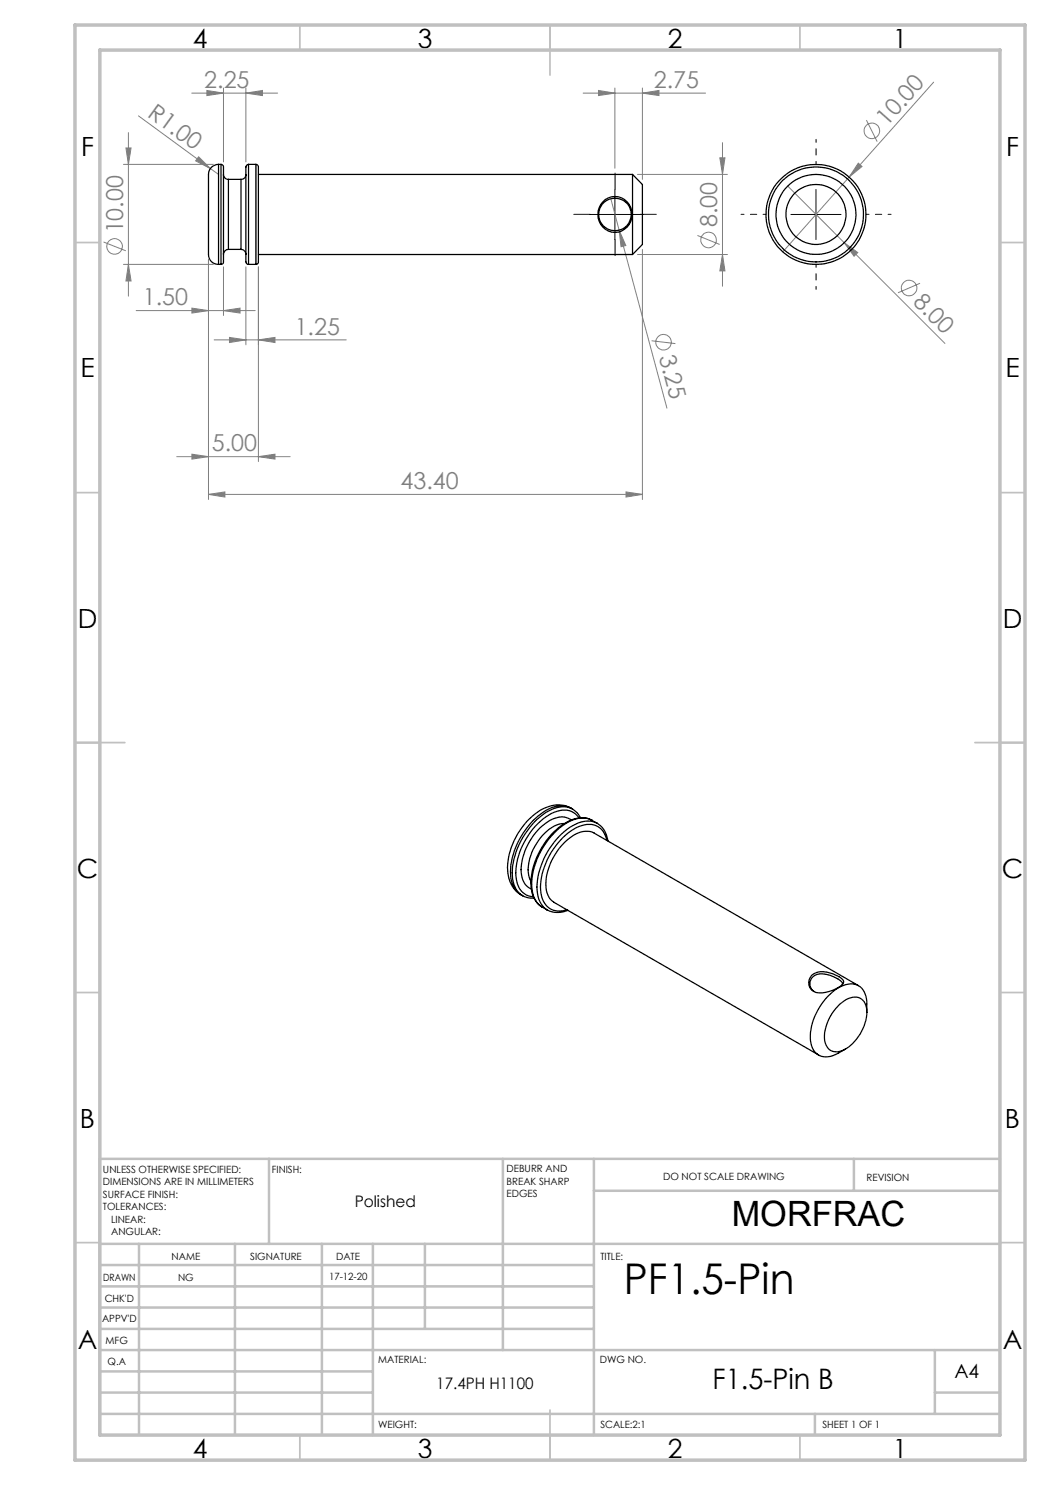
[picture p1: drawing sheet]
<svg xmlns="http://www.w3.org/2000/svg" width="210mm" height="297mm" viewBox="0 0 210 297" stroke-linecap="round" stroke-linejoin="round" font-family="sans-serif">
<g fill="none" stroke="#808080" stroke-width=".2">
<path d="M38.3 18.6h17.2M41.4 18.1l3.3 .5-3.3 .5zM44.7 17.6v14.8M49.2 18.6l3.3-.5v1zM49.2 17.6v14.8M116.6 18.6h24.5M119.7 18.1l3.3 .5-3.3 .5zM123 17.6v16.1M128.5 18.6l3.3-.5v1zM128.5 17.6v18.3M186.7 16.4l-16.9 19M24.7 32.9h18"/>
<path d="M25.2 29.6h1l-.5 3.3zM25.7 26.5v32.7M27.7 23.2l14.4 10.5M39.7 31.4l2.4 2.3-3-1.5zM42.1 33.7l1.6 1.2M122.2 39.8l1.6 6.2M127.5 34.9h18M144 31.6h1l-.5 3.3zM144.5 28.5v28.8M157.6 37.2l11.2 11.3M169.8 35.4l-13.2 15M171.7 32.6l.7 .7-2.6 2.1z"/>
<path d="M173.3 24l2.1 4.3M20.7 48.4l4.5 1.8M24.7 52.9h18M25.7 52.9l.5 3.3h-1zM41.7 51.9v48M44.7 53.4v9.7M49.2 53.4v15.6M51.7 53.4v38.9M123.8 46l1.4 3.1-1 .3zM123.8 46l9.6 35.6M127.5 50.9h18M128.5 49.9v50"/>
<path d="M139.5 47.1l4.4 1.8M144.5 50.9l.5 3.3h-1zM168.8 48.5l2.8 2-.8 .8zM168.8 48.5l20.2 20.2M184 56.7l-4.4 1.9M27.2 62.1h23.8M38.4 61.6l3.3 .5-3.3 .5zM42.8 68h26.5M44.7 62.1l3.3-.5v1zM45.9 67.5l3.3 .5-3.3 .5zM51.7 68l3.3-.5v1zM130.3 68.2l4.8 .5"/>
<path d="M35.3 91.3h22.7M38.4 90.8l3.3 .5-3.3 .5zM41.7 98.9l3.3-.5v1zM41.7 98.9h86.8M51.7 91.3l3.3-.5v1zM125.2 98.4l3.3 .5-3.3 .5z"/>
<circle cx="174.4" cy="26.2" r="1.56"/>
<circle cx="22.9" cy="49.3" r="1.55"/>
<circle cx="141.7" cy="48" r="1.56"/>
<circle cx="181.8" cy="57.6" r="1.55"/>
<circle cx="132.7" cy="68.4" r="1.56"/>
</g>
<path d="M123 37.9v-3.3M118 42.9h-3.2M123 47.9v3.2M128 42.9h3.3" fill="none" stroke="#000" stroke-width=".2" stroke-dasharray="15.2 1.3 1.3 1.3"/>
<path d="M163.2 32.9v-5M153.2 42.9h-5M163.2 52.9v5M173.2 42.9h5" fill="none" stroke="#000" stroke-width=".2" stroke-dasharray="15.2 1.3 1.3 1.3" stroke-dashoffset="14.6"/>
<path d="M123 37.9v10M163.2 37.9v10M118 42.9h10M158.2 42.9h10" fill="none" stroke="#000" stroke-width=".2"/>
<g fill="none" stroke="#c0c0c0" stroke-width=".35">
<path d="M60 5v5M110 5v10M160 5v5M15 48.5h5M200 48.5h5M15 98.5h5M200 98.5h5M15 148.5h10M195 148.5h10M15 198.5h5M200 198.5h5M15 248.5h5"/>
<path d="M200 248.5h5M60 287v5M110 282v10M160 287v5"/>
</g>
<g fill="none" stroke="#c0c0c0" stroke-width=".5">
<path d="M53.8 231.8v17M100.6 231.8v38.2M118.8 231.8v55.2M118.8 238.2h81.2M170.8 231.8v6.4M200 231.8h-180v55.2M20 248.8h180M20 257.3h98.8M20 253h98.8M27.8 248.8v38.2M47 248.8v38.2M64.4 248.8v38.2"/>
<path d="M74.6 248.8v38.2M85 248.8v17M20 265.8h98.8M20 261.5h98.8M20 278.5h54.6M20 274.3h54.6M20 270h180M187 278.5h13M187 270v12.8M20 282.8h180M163 282.8v4.2"/>
</g>
<path d="M15 5h190v287h-190zM20 10h180v277h-180z" fill="none" stroke="#c0c0c0" stroke-width=".7"/>
<g fill="#808080">
<path d="M39.7 31.4l2.4 2.3-3-1.5z"/>
<path d="M171.7 32.6l.7 .7-2.6 2.1z"/>
<path d="M123.8 46l1.4 3.1-1 .3z"/>
<path d="M168.8 48.5l2.8 2-.8 .8z"/>
<path d="M44.7 62.1l3.3-.5v1zM38.4 61.6l3.3 .5-3.3 .5zM125.2 98.4l3.3 .5-3.3 .5zM41.7 98.9l3.3-.5v1zM51.7 91.3l3.3-.5v1zM38.4 90.8l3.3 .5-3.3 .5zM128.5 18.6l3.3-.5v1zM119.7 18.1l3.3 .5-3.3 .5z"/>
<path d="M41.4 18.1l3.3 .5-3.3 .5zM49.2 18.6l3.3-.5v1zM45.9 67.5l3.3 .5-3.3 .5zM51.7 68l3.3-.5v1z"/>
<path d="M25.7 52.9l.5 3.3h-1zM25.2 29.6h1l-.5 3.3z"/>
<path d="M144 31.6h1l-.5 3.3zM144.5 50.9l.5 3.3h-1z"/>
</g>
<g fill="none" stroke="#000" stroke-width=".25">
<path d="M43.7 32.9a2.14 2.14 0 0 0-2 2.6v14.9a2.08 2.08 0 0 0 2 2.5M43.7 32.9v20M43.7 32.9h.5M44.2 32.9h.1a.61 .61 0 0 1 .4 .9v18.7l-.2 .3-.3 .1M44.2 32.9v20M44.7 34.9a.96 .96 0 0 0 1 1M45.7 35.9v14M45.7 35.9h2.5M48.2 35.9v14M49.2 34.9a.96 .96 0 0 1-1 1M49.7 32.9h-.2l-.3 .5v19l.2 .4 .3 .1M49.7 32.9v20"/>
<path d="M49.7 32.9h1.5M51.2 32.9h.2l.3 .4v19.2l-.2 .3-.3 .1M51.2 32.9v20M51.7 34.9h74.8M126.5 34.9v16M126.5 34.9l2 2v12l-2 2M43.7 52.9h.5M45.7 49.9a1.02 1.02 0 0 0-1 1M45.7 49.9h2.5M48.2 49.9a1.02 1.02 0 0 1 1 1M49.7 52.9h1.5M51.7 50.9h74.8"/>
<path d="M120.6 40.4a3.5 3.5 0 0 1 4.4-.4 3.5 3.5 0 0 1 1.2 4.3 3.4 3.4 0 0 1-4.6 1.9 3.4 3.4 0 0 1-1.8-4.7zM104.2 178.9l.3 .2M104.5 179.1l1.3 .5h1M112.9 164.7a7.1 7.1 0 0 0-5.5 4 8.6 8.6 0 0 0-1.4 7.2l.2 .3M114.2 161.6a6 6 0 0 0-6.2 .5 14.4 14.4 0 0 0-6.4 12.5 5.5 5.5 0 0 0 2.6 4.3M114.2 161.6a5.5 5.5 0 0 0-6 1.2 15.4 15.4 0 0 0-6.1 12.2 4.8 4.8 0 0 0 2.1 3.9M114.2 161.6l.3 .2M114.2 164a3.6 3.6 0 0 0-4.2 .1 12.1 12.1 0 0 0-5.7 10.9 3.2 3.2 0 0 0 2 2.8M114.5 161.8l1 .8 .6 1M114.5 161.8a5.6 5.6 0 0 0-6 1.1 15.5 15.5 0 0 0-6 12.3 4.8 4.8 0 0 0 2 3.9M115.8 163.6a3.7 3.7 0 0 0-5-1.1 14.2 14.2 0 0 0-7.5 13.3 3.7 3.7 0 0 0 3.4 3.5M118.4 164a5.4 5.4 0 0 0-5.6 .8 15.1 15.1 0 0 0-6.6 12.7 4.9 4.9 0 0 0 2.2 3.9"/>
<path d="M118.4 164a5.2 5.2 0 0 0-5.4 .8 15.2 15.2 0 0 0-6.6 13.2 4.6 4.6 0 0 0 2 3.4M118.4 164.1l1.1 .6M118.4 164v.1M121.4 168.1a3.7 3.7 0 0 0-5.6-2.8 14.1 14.1 0 0 0-7.6 13.3 3.7 3.7 0 0 0 5.2 3.4M121.6 168.2a4.2 4.2 0 0 0-5.9-3.6 15 15 0 0 0-8.1 10.8 7.1 7.1 0 0 0 1.2 6.1l.6 .5M108.4 181.4l1 .6M109.4 182a4.7 4.7 0 0 0 4.2 .1M162.3 195a4.5 4.5 0 0 1 5 .1l.5 .2a1.19 1.19 0 0 1 .9 1.4 6.7 6.7 0 0 1-5.5 1.8 2.05 2.05 0 0 1-.9-3.5zM168.5 197v-.4a5.7 5.7 0 0 0-5.1-1.7 1.91 1.91 0 0 0-1.4 1.5 1.91 1.91 0 0 0 .8 1.9M171.7 197.1l-52.9-30.5a4.6 4.6 0 0 0-5.1 1.2 11.9 11.9 0 0 0-4.4 10.3l.5 1.4 1 1 52.9 30.5M167.9 200.9a3.9 3.9 0 0 1 4.1-1.3 3.4 3.4 0 0 1 1.3 3.9 9.3 9.3 0 0 1-4.9 6.6 2.37 2.37 0 0 1-3.5-2 9.3 9.3 0 0 1 3-7.2zM173.4 202.5v-1.7a3.4 3.4 0 0 0-3.4-4 9.3 9.3 0 0 0-6.4 5.2 8.6 8.6 0 0 0-.9 8 3.4 3.4 0 0 0 4.9 .7l1.5-.9"/>
<circle cx="123" cy="42.9" r="3.2"/>
<circle cx="163.2" cy="42.9" r="9.5"/>
<circle cx="163.2" cy="42.9" r="8"/>
<circle cx="163.2" cy="42.9" r="6"/>
<circle cx="163.2" cy="42.9" r="10"/>
</g>
<text font-size="8.5" x="124.8" y="258.8">PF1.5-Pin</text>
<text font-size="7" x="146.3" y="245.2">MORFRAC</text>
<text font-size="5.6" x="142.5" y="277.9">F1.5-Pin B</text>
<g font-size="5.3">
<text x="38.5" y="9.5">4</text>
<text x="83.5" y="9.5">3</text>
<text x="133.6" y="9.5">2</text>
<text x="178.6" y="9.5">1</text>
<text x="16.2" y="31.2">F</text>
<text x="201.2" y="31.2">F</text>
<text x="16.1" y="75.5">E</text>
<text x="201.1" y="75.5">E</text>
<text x="15.5" y="125.5">D</text>
<text x="200.5" y="125.5">D</text>
<text x="15.4" y="175.5">C</text>
<text x="200.4" y="175.5">C</text>
<text x="16" y="225.5">B</text>
<text x="201" y="225.5">B</text>
<text x="15.5" y="269.7">A</text>
<text x="200.5" y="269.7">A</text>
<text x="38.5" y="291.5">4</text>
<text x="83.5" y="291.5">3</text>
<text x="133.6" y="291.5">2</text>
<text x="178.6" y="291.5">1</text>
</g>
<g font-size="4.7" fill="#808080">
<text x="40.9" y="17.6">2.25</text>
<text x="130.8" y="17.6">2.75</text>
<text x="29.3" y="23.2" transform="rotate(36 29.3 23.2)">R1.00</text>
<text x="177.4" y="25.4" transform="rotate(-48 177.4 25.4)">10.00</text>
<text x="24.6" y="46.7" transform="rotate(-90 24.6 46.7)">10.00</text>
<text x="143.4" y="45.4" transform="rotate(-90 143.4 45.4)">8.00</text>
<text x="28.6" y="61.1">1.50</text>
<text x="182.4" y="60.6" transform="rotate(45 182.4 60.6)">8.00</text>
<text x="58.9" y="67">1.25</text>
<text x="131.7" y="71.3" transform="rotate(75 131.7 71.3)">3.25</text>
<text x="42.4" y="90.3">5.00</text>
<text x="80.1" y="97.9">43.40</text>
</g>
<text font-size="3.9" x="190.9" y="275.5">A4</text>
<g font-size="3.2">
<text x="70.9" y="241.4">Polished</text>
<text x="87.2" y="277.9">17.4PH H1100</text>
</g>
<g font-size="2">
<text x="20.6" y="234.6">UNLESS OTHERWISE SPECIFIED:</text>
<text x="20.6" y="237.1">DIMENSIONS ARE IN MILLIMETERS</text>
<text x="20.6" y="239.6">SURFACE FINISH:</text>
<text x="54.4" y="234.6">FINISH:</text>
<text x="101.3" y="234.5">DEBURR AND</text>
<text x="101.3" y="237">BREAK SHARP</text>
<text x="101.3" y="239.5">EDGES</text>
<text x="132.6" y="236">DO NOT SCALE DRAWING</text>
<text x="173.3" y="236.2">REVISION</text>
<text x="20.6" y="242.1">TOLERANCES:</text>
<text x="22.2" y="244.6">LINEAR:</text>
<text x="22.2" y="247.1">ANGULAR:</text>
<text x="34.3" y="252">NAME</text>
<text x="50" y="251.9">SIGNATURE</text>
<text x="67.2" y="251.9">DATE</text>
<text x="120.1" y="251.9">TITLE:</text>
<text x="20.6" y="256.1">DRAWN</text>
<text x="35.6" y="256.1">NG</text>
<text x="65.8" y="255.9">17-12-20</text>
<text x="20.9" y="260.3">CHK'D</text>
<text x="20.4" y="264.4">APPV'D</text>
<text x="21.1" y="268.8">MFG</text>
<text x="21.5" y="273">Q.A</text>
<text x="75.6" y="272.5">MATERIAL:</text>
<text x="120" y="272.5">DWG NO.</text>
<text x="75.6" y="285.5">WEIGHT:</text>
<text x="120.1" y="285.6">SCALE:2:1</text>
<text x="164.5" y="285.6">SHEET 1 OF 1</text>
</g>
</svg>
